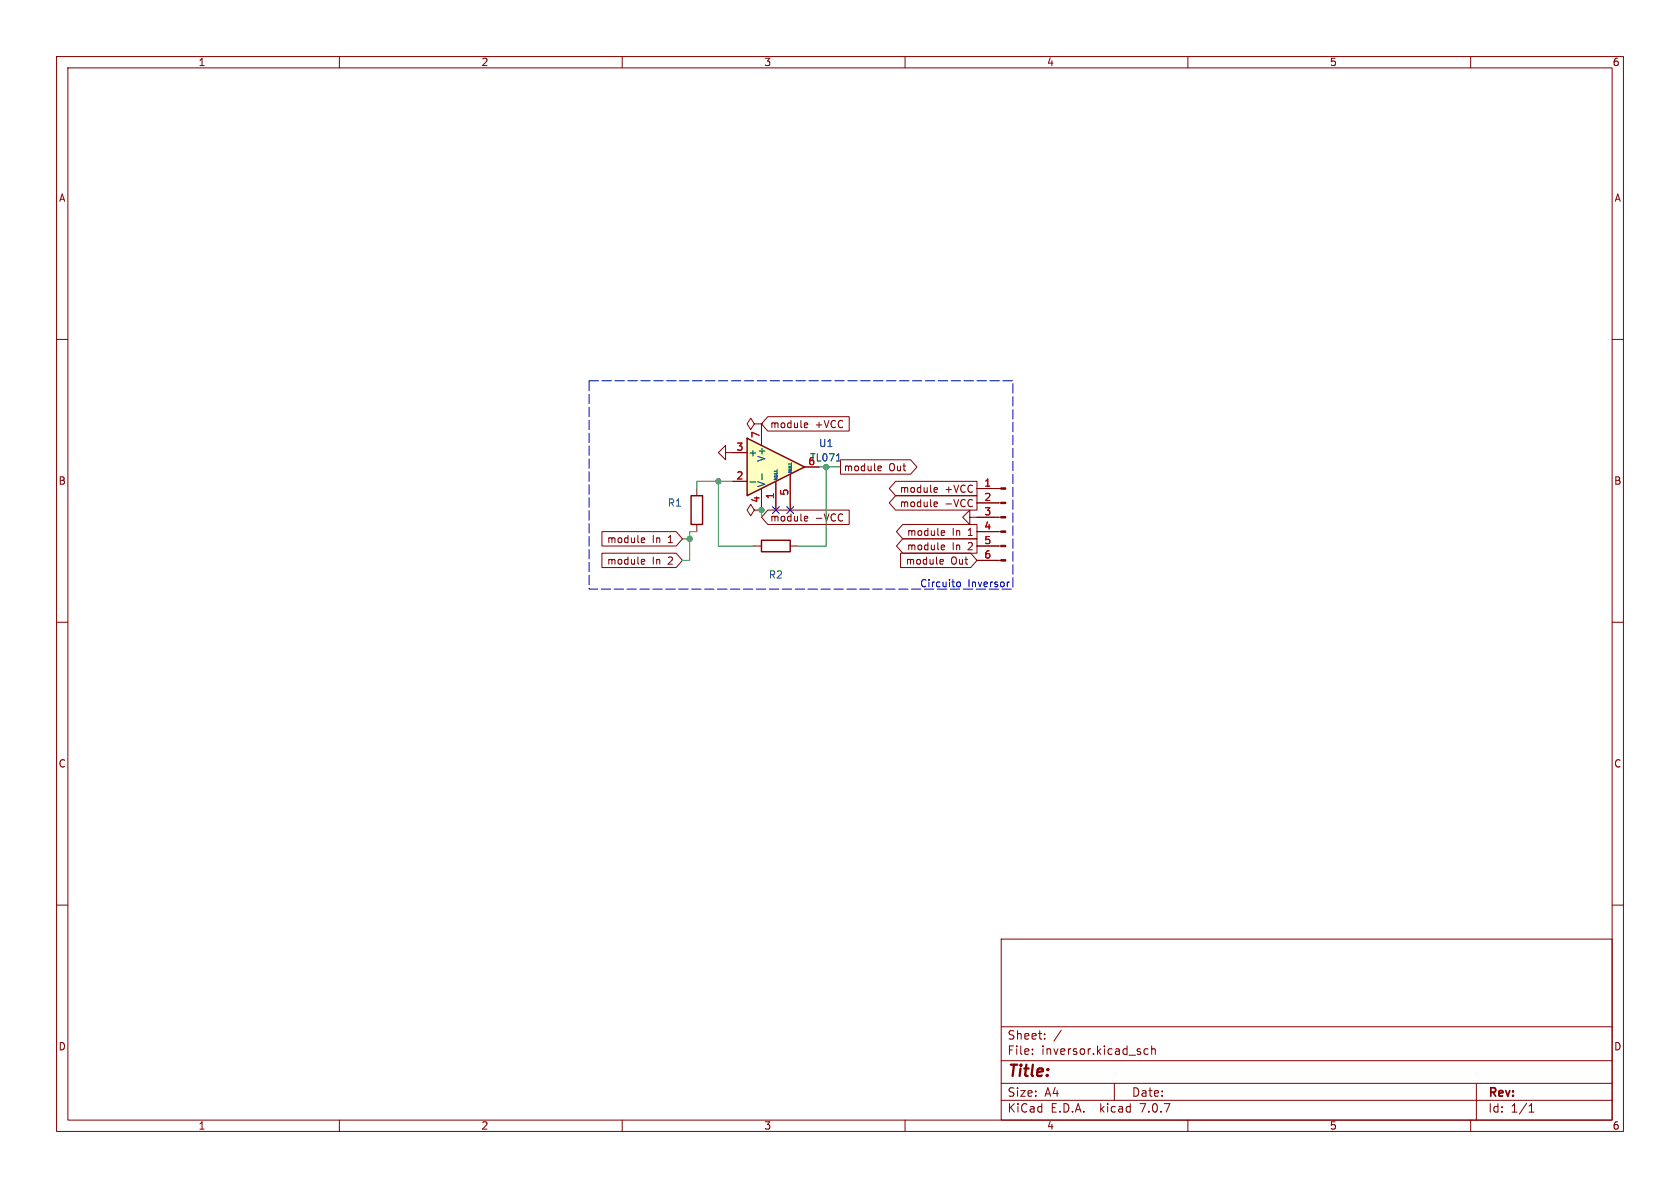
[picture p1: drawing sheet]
<svg xmlns="http://www.w3.org/2000/svg" width="297mm" height="210mm" viewBox="0 0 297 210" stroke-linecap="round" stroke-linejoin="round" font-family="sans-serif">
<g fill="none" stroke="#840000" stroke-width=".18">
<path d="M10 10h277v190h-277zM12 12h273v186h-273zM60 10v2M110 10v2M160 10v2M210 10v2M260 10v2M10 60h2M285 60h2M10 110h2M285 110h2M10 160h2"/>
<path d="M285 160h2M177 166h108v32h-108zM60 198v2M110 198v2M160 198v2M177 194.5h108M177 191.5h108M177 187.5h108M177 181.5h108M182.5 186.3v.1M182.5 185.5v.1M184.7 183.6v.1"/>
<path d="M184.7 182.8v.1M187.6 182.1l-1.3 2M197 191.5v3M203 185.5l-.5-.1-.3 .3v.4l.2 .2h.6M203.6 185.5l.2-.1 .4 .1v.9M203.6 184.9v1.5M210 198v2M260 198v2M261 191.5v6.5M270.3 196.6h.9M270.3 195.5l.4-.4v1.5"/>
</g>
<path d="M132.1 77.5l10.1 5.1-10.1 5z" fill="#ffffc2"/>
<path d="M132.1 77.5l10.1 5.1-10.1 5zM122.2 87.6h2v5.1h-2zM134.6 95.5h5.1v2h-5.1z" fill="none" stroke="#840000" stroke-width=".25"/>
<g fill="none" stroke="#840000" stroke-width=".18">
<path d="M133.3 74.9l-.6-1-.6 1 .6 1 .6-1h1.3M134.6 74.9h.1M134.6 74.9v3.8M135.7 73.7h14.4v2.5h-14.4l-1.1-1.3zM142.4 74.8h.3l.1 .3-.6 .1M142.7 75.5l-.3 .1M106.4 94h13.1l1.1 1.3-1.1 1.2h-13.1zM106.4 97.8h13.1l1.1 1.3-1.1 1.2h-13.1zM113.6 95.1h.3l.1 .3-.6 .1M113.6 98.9h.3l.1 .3-.6 .1M113.9 95.9h-.3M113.9 99.7h-.3"/>
<path d="M123.2 86.4v1.2M123.2 92.7v1.3M128.3 80v-1.3l-1.3 1.3 1.3 1.3v-1.3h3.8M129.5 85.1h2.6M133.3 90.2l-.6-1-.6 1 .6 1 .6-1h1.3M133.3 96.5h1.3M134.6 90.2h.1M134.6 86.4v3.8M135.7 90.2h14.4v2.5h-14.4l-1.1-1.3zM137.2 85.1v5.1M139.7 83.8v6.4M139.7 96.5h1.3"/>
<path d="M142.2 82.6h2.6M142.4 91.3h.3l.1 .3-.6 .1M142.7 92l-.3 .1M148.6 81.3h12.4l1.1 1.3-1.1 1.2h-12.4zM155.4 82.4h.4v.3l-.6 .1M155.8 83.2h-.4M158.3 85.1h14.4v2.5h-14.4l-1.1-1.2zM158.3 87.6h14.4v2.6h-14.4l-1.1-1.3zM159.2 97.8h12.4l1.1 1.3-1.1 1.2h-12.4zM159.6 95.2h13.1v2.6h-13.1l-1.1-1.3zM159.6 92.7h13.1v2.6h-13.1l-1.1-1.3zM165.3 86.2h.4v.3l-.6 .1"/>
<path d="M165.3 88.7l.4 .1v.2l-.6 .1M165.7 87h-.4M165.7 89.5l-.4 .1M166.4 98.9h.3l.1 .3-.6 .1M166.6 96.3l.3 .1 .1 .2-.6 .2M166.6 93.8l.3 .1 .1 .2-.6 .1M166.7 99.7h-.3M166.9 97.1l-.3 .1M166.9 94.6l-.3 .1M171.4 91.4v-1.2l-1.2 1.2 1.2 1.3v-1.3h5.5M172.7 99.1h4.2M172.7 96.5h4.2"/>
<path d="M172.7 94h4.2M172.7 88.9h4.2M172.7 86.4h4.2"/>
</g>
<path d="M132.6 85.2h1M134.7 83.8v.9M147.9 81.5h.7" fill="none" stroke="#006464" stroke-width=".18"/>
<g fill="#840000" stroke="#840000" stroke-width=".18">
<path d="M176.9 98.9h.9v.3h-.9z"/>
<path d="M176.9 96.4h.9v.2h-.9z"/>
<path d="M176.9 93.9h.9v.2h-.9z"/>
<path d="M176.9 91.3h.9v.3h-.9z"/>
<path d="M176.9 88.8h.9v.2h-.9z"/>
<path d="M176.9 86.2h.9v.3h-.9z"/>
</g>
<path d="M169.2 103l.2-.1 .3 .1 .1 .5-.1 .2h-.3l-.2-.1zM178.4 102.9l-.3 .2" fill="none" stroke="#0000c2" stroke-width=".18"/>
<path d="M104.1 67.3h75v36.8h-75v-36.8" fill="none" stroke="#0000c2" stroke-width=".18" stroke-dasharray="1.7 .6"/>
<path d="M120.6 95.3h1.3M123.2 94h-1.3v5.1h-1.3M127 85.1v11.4h6.3M129.5 85.1h-6.3v1.3M134.6 90.2v1.2M144.8 82.6h3.8M146 82.6v13.9h-5" fill="none" stroke="#009600" stroke-width=".18"/>
<path d="M136.6 89.6l1.2 1.2M137.8 89.6l-1.2 1.2M139.1 89.6l1.2 1.2M140.3 89.6l-1.2 1.2" fill="none" stroke="#000084" stroke-width=".18"/>
<g fill="#009600" stroke="#009600" stroke-width=".18">
<circle cx="127" cy="85.1" r=".46"/>
<circle cx="121.9" cy="95.3" r=".46"/>
<circle cx="134.6" cy="90.2" r=".46"/>
<circle cx="146" cy="82.6" r=".46"/>
</g>
<text font-size="2.8" fill="#840000" x="178" y="190.9">Title:</text>
<g font-size="2.1" fill="#840000">
<text x="178" y="184">Sheet:</text>
<text x="178" y="186.7">File:</text>
<text x="184.1" y="186.7">inversor.kicad_sch</text>
<text x="178" y="196.9">KiCad</text>
<text x="178" y="194.1">Size:</text>
<text x="184.7" y="194.1">A4</text>
<text x="185.7" y="196.9">E.D.A.</text>
<text x="194.6" y="196.9">kicad</text>
<text x="200" y="194.1">Date:</text>
<text x="201.8" y="196.9">7.0.7</text>
<text x="263" y="194.3">Rev:</text>
<text x="263" y="196.9">Id:</text>
<text x="267.1" y="196.9">1/1</text>
</g>
<g font-size="1.8" fill="#840000">
<text x="35" y="11.9">1</text>
<text x="85" y="11.9">2</text>
<text x="135" y="11.9">3</text>
<text x="185" y="11.9">4</text>
<text x="235" y="11.9">5</text>
<text x="285" y="11.9">6</text>
<text x="10.3" y="35.9">A</text>
<text x="285.3" y="35.9">A</text>
<text x="136" y="75.9">module</text>
<text x="144.1" y="75.9">+VCC</text>
<text x="149.1" y="83.5">module</text>
<text x="157.1" y="83.5">Out</text>
<text x="10.3" y="85.9">B</text>
<text x="159" y="87.3">module</text>
<text x="159" y="89.9">module</text>
<text x="167" y="87.3">+VCC</text>
<text x="167" y="89.9">-VCC</text>
<text x="285.3" y="85.9">B</text>
<text x="136" y="92.4">module</text>
<text x="144.1" y="92.4">-VCC</text>
<text x="160.2" y="94.9">module</text>
<text x="168.3" y="94.9">In</text>
<text x="171.2" y="94.9">1</text>
<text x="107.2" y="96.2">module</text>
<text x="107.2" y="100">module</text>
<text x="115.3" y="96.2">In</text>
<text x="115.3" y="100">In</text>
<text x="118.2" y="96.2">1</text>
<text x="118.2" y="100">2</text>
<text x="160" y="100">module</text>
<text x="160.2" y="97.5">module</text>
<text x="168.1" y="100">Out</text>
<text x="168.3" y="97.5">In</text>
<text x="171.2" y="97.5">2</text>
<text x="10.3" y="135.9">C</text>
<text x="285.3" y="135.9">C</text>
<text x="10.3" y="185.9">D</text>
<text x="285.3" y="185.9">D</text>
<text x="35" y="199.9">1</text>
<text x="85" y="199.9">2</text>
<text x="135" y="199.9">3</text>
<text x="185" y="199.9">4</text>
<text x="235" y="199.9">5</text>
<text x="285" y="199.9">6</text>
</g>
<g font-size="1.8" fill="#a90000">
<text x="134.4" y="77.5" transform="rotate(-90 134.4 77.5)">7</text>
<text x="130.1" y="79.8">3</text>
<text x="142.8" y="82.3">6</text>
<text x="130.1" y="84.8">2</text>
<text x="134.4" y="89" transform="rotate(-90 134.4 89)">4</text>
<text x="136.9" y="88.3" transform="rotate(-90 136.9 88.3)">1</text>
<text x="139.4" y="87.7" transform="rotate(-90 139.4 87.7)">5</text>
<text x="173.9" y="86.1">1</text>
<text x="173.9" y="88.6">2</text>
<text x="173.9" y="91.2">3</text>
<text x="173.9" y="93.7">4</text>
<text x="173.9" y="96.3">5</text>
<text x="173.9" y="98.8">6</text>
</g>
<g font-size="1.8" fill="#006464">
<text x="132.2" y="80.9">+</text>
<text x="135.5" y="81.7" transform="rotate(-90 135.5 81.7)">V+</text>
<text x="143.1" y="81.8">TL071</text>
<text x="144.7" y="79.2">U1</text>
<text x="118" y="89.8">R1</text>
<text x="135.5" y="86.2" transform="rotate(-90 135.5 86.2)">V-</text>
<text x="135.8" y="102.5">R2</text>
</g>
<g font-size="1.8" fill="#0000c2">
<text x="162.6" y="103.9">Circuito</text>
<text x="171.1" y="103.9">Inversor</text>
</g>
<g font-size=".7" fill="#006464">
<text x="140.1" y="83.7" transform="rotate(-90 140.1 83.7)">NULL</text>
<text x="137.6" y="85" transform="rotate(-90 137.6 85)">NULL</text>
</g>
</svg>
